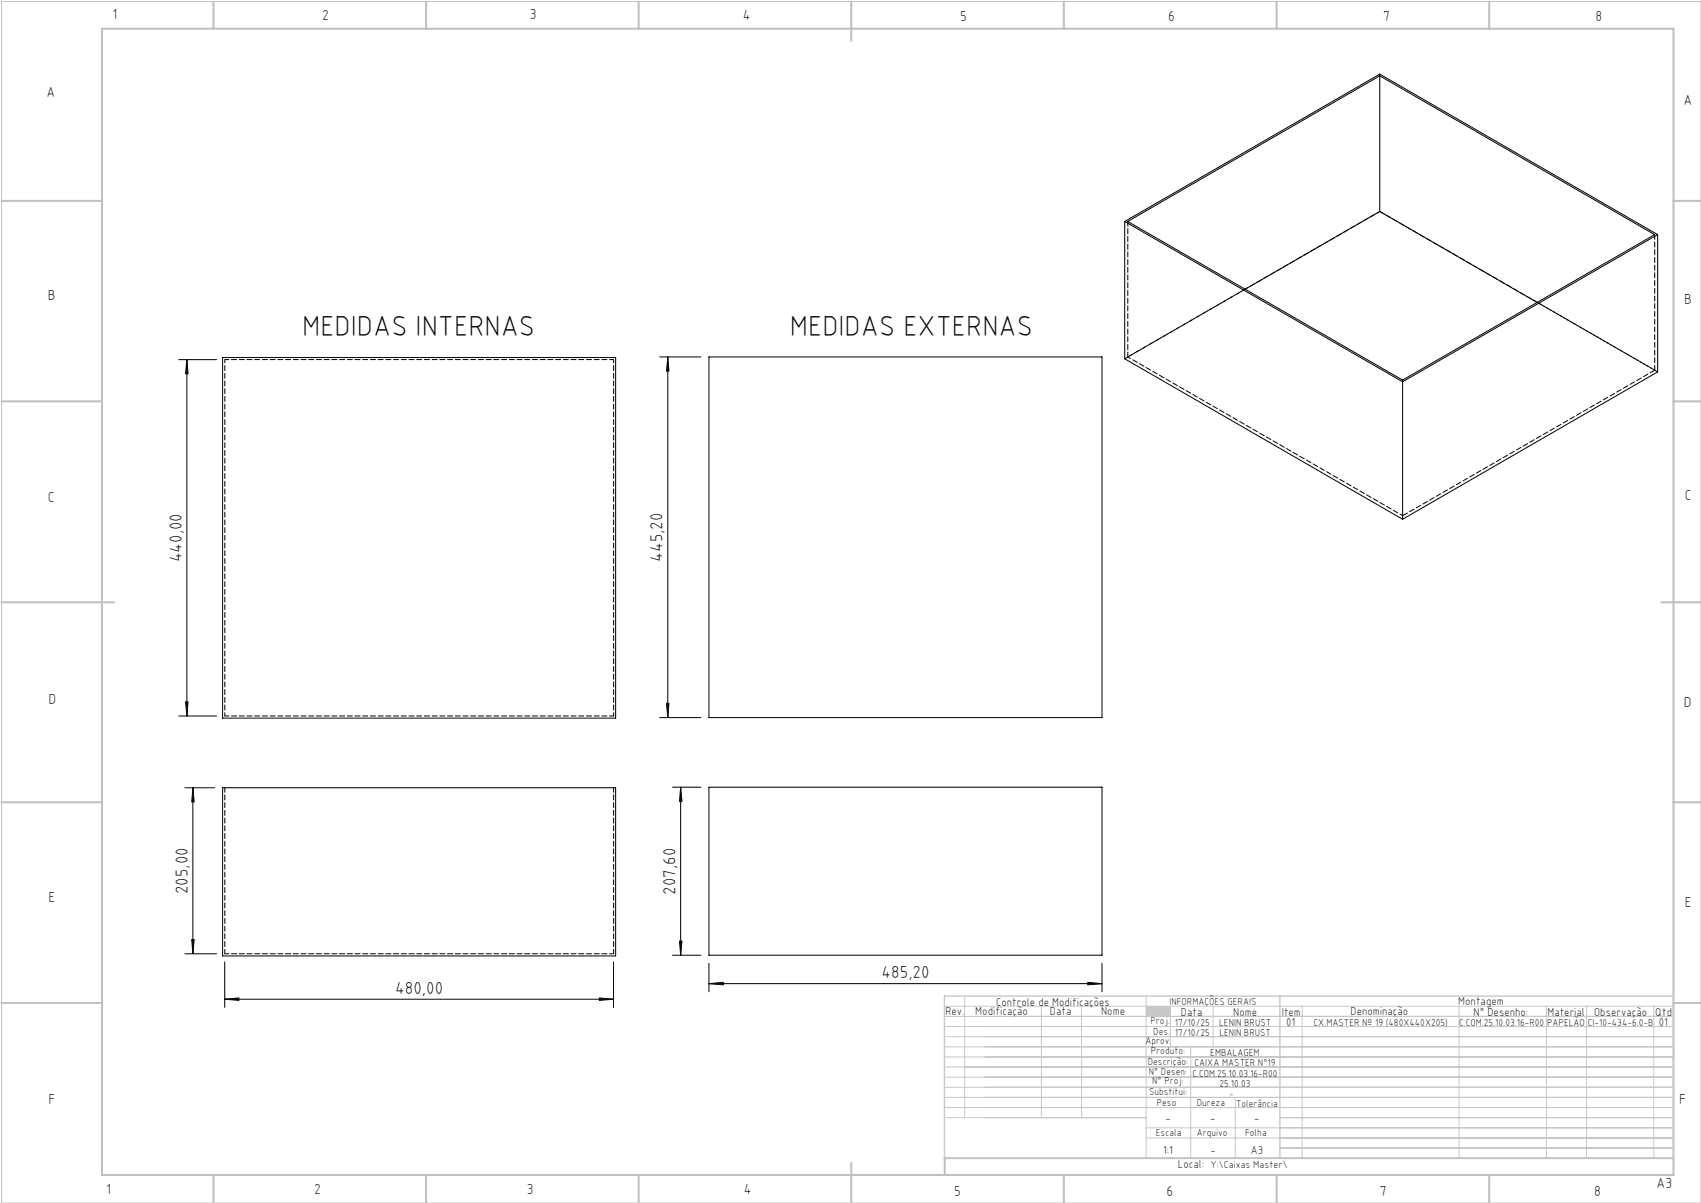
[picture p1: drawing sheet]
<svg xmlns="http://www.w3.org/2000/svg" width="420mm" height="297mm" viewBox="0 0 420 297" stroke-linecap="round" stroke-linejoin="round" font-family="sans-serif">
<path d="M.4 .4h419.6v296.6h-419.6z" fill="none" stroke="#c0c0c0" stroke-width=".25"/>
<g fill="none" stroke="#c0c0c0" stroke-width=".5">
<path d="M25.2 7.1h388v283h-388zM52.7 .4v6.7M105.2 .4v6.7M157.7 .4v6.7M210.2 .4v9.7M262.7 .4v6.7M315.2 .4v6.7M367.7 .4v6.7M.4 49.6h24.8M413.2 49.6h6.8M.4 99.1h24.8M413.2 99.1h6.8"/>
<path d="M.4 148.7h27.8M410.2 148.7h9.8M.4 198.1h24.8M413.2 198.1h6.8M.4 247.6h24.8M413.2 247.6h6.8M52.7 290.1v6.9M105.2 290.1v6.9M157.7 290.1v6.9M210.2 287.1v9.9M262.7 290.1v6.9M315.2 290.1v6.9"/>
<path d="M367.7 290.1v6.9M413.2 285.9h-179.9v4.2"/>
</g>
<g fill="none" stroke="#c3c8d2" stroke-width=".25">
<path d="M233.2 250.9h180M233.2 248.4h180M233.2 253.4h180M233.2 255.9h180M233.2 258.4h180M238.2 245.9v30M257.1 248.4v27.5M267.1 248.4v27.5M283 245.9v40M289 248.4v10M294 258.4v27.5M299.5 248.4v10"/>
<path d="M321.5 248.4v37.5M360.3 248.4v37.5M381.8 248.4v37.5M391.8 248.4v37.5M408.3 248.4v37.5M233.2 260.9h180M233.2 263.4h180M233.2 265.9h180M233.2 268.4h180M233.2 270.9h180M233.2 273.4h180M233.2 275.9h49.8"/>
<path d="M283 278.4h130.2M305 270.9v15M316 275.9h97.2M283 280.9h130.2M316 283.4h97.2"/>
</g>
<path d="M233.2 245.9h180v40h-180zM316 245.9v40" fill="none" stroke="#c3c8d2" stroke-width=".35"/>
<path d="M283 248.4h6v2.5h-6z" fill-rule="evenodd" fill="#c3c8d2"/>
<g fill="none" stroke="#000" stroke-width=".25">
<path d="M340.7 18.7v33.5M277.7 54.7v33.9l68.6 39.6M277.7 54.7l68.6 39.6M277.7 54.7l63-36.4 68.6 39.6M278.4 54.7l62.3-36 67.9 39.2-62.3 35.9zM340.7 52.2l38.9 22.5M340.7 52.2l-33.3 19.2M409.3 57.9l-63 36.4M409.3 57.9v33.9l-63 36.4M44.1 88.8h9.4M46.1 88.8l.3 3.5h-.6zM46.1 88.8v88"/>
<path d="M55 88.3h97v89h-97zM162.9 88.1h10.2M164.9 88.1v89.1M164.9 88.1l.3 3.5h-.6zM175 88.1h97.1v89.1h-97.1zM346.3 94.3v33.9M44.1 176.8h9.4M45.8 173.3h.6l-.3 3.5zM162.9 177.2h10.2M164.6 173.6h.6l-.3 3.6zM45.6 194.5h7.4M47.6 194.5v41"/>
<path d="M47.6 194.5l.3 3.5h-.6zM55 194.5h97v41.5h-97zM166.1 194.3h7M168.1 194.3l.3 3.5h-.6zM168.1 194.3v41.5M175 194.3h97.1v41.5h-97.1zM45.6 235.5h7.9M47.3 232h.6l-.3 3.5zM55.5 237.5v11.2M151.5 237.5v11.2M166.1 235.8h7M167.8 232.3h.6l-.3 3.5z"/>
<path d="M175 237.8v7.1M272.1 237.8v7.1M55.5 246.7l3.5-.3v.6zM55.5 246.7h96M148 246.4l3.5 .3-3.5 .3zM175 242.8l3.6-.3v.6zM175 242.8h97.1M268.6 242.5l3.5 .3-3.5 .3z"/>
</g>
<g fill="#000">
<path d="M45.8 173.3h.6l-.3 3.5zM46.1 88.8l.3 3.5h-.6zM164.6 173.6h.6l-.3 3.6zM164.9 88.1l.3 3.5h-.6z"/>
<path d="M47.6 194.5l.3 3.5h-.6zM47.3 232h.6l-.3 3.5zM168.1 194.3l.3 3.5h-.6zM167.8 232.3h.6l-.3 3.5z"/>
<path d="M55.5 246.7l3.5-.3v.6zM148 246.4l3.5 .3-3.5 .3zM175 242.8l3.6-.3v.6zM268.6 242.5l3.5 .3-3.5 .3z"/>
</g>
<path d="M278.5 54.6v33.5M408.6 57.9v33.5M307.5 71.4l-29 16.7M408.6 91.4l-29-16.7M409.3 91.8l-68.6-39.6M55.5 194.5v41M151.5 194.5v41" fill="none" stroke="#000" stroke-width=".25" stroke-dasharray="1.3 .6" stroke-dashoffset=".1"/>
<path d="M55.5 88.8h96M151.5 176.8h-96M55.5 235.5h96" fill="none" stroke="#000" stroke-width=".25" stroke-dasharray="1.3 .6" stroke-dashoffset=".3"/>
<path d="M340.7 52.2l-63 36.3M151.5 88.8v88M278.5 88.1l67.9 39.2M55.5 176.8v-88" fill="none" stroke="#000" stroke-width=".25" stroke-dasharray="1.3 .6" stroke-dashoffset=".5"/>
<path d="M340.7 18.3v.4M340.7 52.2h.1M346.4 93.8v.5M346.4 127.3l62.2-35.9" fill="none" stroke="#000" stroke-width=".25" stroke-dasharray="1.3 .6"/>
<g font-size="7.1">
<text x="74.6" y="82.9">MEDIDAS INTERNAS</text>
<text x="195" y="82.9">MEDIDAS EXTERNAS</text>
</g>
<g font-size="4.3">
<text x="44.9" y="138.9" transform="rotate(-90 44.9 138.9)">440,00</text>
<text x="163.6" y="138.7" transform="rotate(-90 163.6 138.7)">445,20</text>
<text x="46.4" y="220.7" transform="rotate(-90 46.4 220.7)">205,00</text>
<text x="166.8" y="220.8" transform="rotate(-90 166.8 220.8)">207,60</text>
<text x="97.6" y="245.4">480,00</text>
<text x="217.7" y="241.5">485,20</text>
</g>
<g font-size="3.6">
<text x="27.8" y="4.8">1</text>
<text x="79.5" y="4.9">2</text>
<text x="130.8" y="4.8">3</text>
<text x="183.4" y="4.9">4</text>
<text x="237.1" y="5.1">5</text>
<text x="288.4" y="5.2">6</text>
<text x="341.5" y="5.1">7</text>
<text x="394" y="5.2">8</text>
<text x="11.5" y="24">A</text>
<text x="415.7" y="25.8">A</text>
<text x="11.8" y="74.1">B</text>
<text x="415.8" y="75.1">B</text>
<text x="11.8" y="124">C</text>
<text x="416" y="123.5">C</text>
<text x="12" y="173.7">D</text>
<text x="415.8" y="174.7">D</text>
<text x="12" y="222.6">E</text>
<text x="416" y="223.9">E</text>
<text x="12" y="272.6">F</text>
<text x="414.6" y="272.6">F</text>
<text x="409" y="293.3">A3</text>
<text x="26.2" y="294.8">1</text>
<text x="77.6" y="294.8">2</text>
<text x="130.1" y="294.8">3</text>
<text x="183.7" y="294.7">4</text>
<text x="235.6" y="295.2">5</text>
<text x="288" y="295.2">6</text>
<text x="340.7" y="295.2">7</text>
<text x="393.6" y="295.2">8</text>
</g>
<g font-size="2.9">
<text x="240.8" y="250.6">Modificação</text>
<text x="259.2" y="250.6">Data</text>
<text x="271.9" y="250.6">Nome</text>
<text x="290.9" y="288.4">Local:</text>
</g>
<g font-size="2.8">
<text x="233.4" y="250.6">Rev.</text>
<text x="246" y="248.4">Controle de Modificações</text>
<text x="291.6" y="250.8">Data</text>
<text x="304.5" y="250.8">Nome</text>
<text x="316.5" y="250.9">Item</text>
<text x="333.5" y="250.5">Denominação</text>
<text x="360.1" y="248.2">Montagem</text>
<text x="363.9" y="250.8">N° Desenho:</text>
<text x="382.1" y="250.8">Material</text>
<text x="393.6" y="250.8">Observação</text>
<text x="408.7" y="250.9">Qtd</text>
<text x="317.6" y="253.3">01</text>
<text x="409.6" y="253.3">01</text>
<text x="287.7" y="276.9">-</text>
<text x="298.8" y="276.9">-</text>
<text x="309.7" y="276.9">-</text>
<text x="287.2" y="284.8">1:1</text>
<text x="298.9" y="284.8">-</text>
<text x="308.8" y="284.8">A3</text>
</g>
<g font-size="2.5">
<text x="288.7" y="248.2">INFORMAÇÕES GERAIS</text>
<text x="282.8" y="257.8">Aprov.</text>
<text x="284.1" y="252.9">Proj.</text>
<text x="284.8" y="255.4">Des.</text>
<text x="290.1" y="255.8">17/10/25</text>
<text x="290.1" y="253.3">17/10/25</text>
<text x="301" y="253.3">LENIN BRUST</text>
<text x="301.1" y="255.8">LENIN BRUST</text>
<text x="324.3" y="253.3">CX.MASTER Nº 19 (480X440X205)</text>
<text x="360.3" y="253.3">C.COM.25.10.03.16-R00</text>
<text x="382" y="253.3">PAPELÃO</text>
<text x="392" y="253.3">CI-10-434-6.0-B</text>
<text x="283.4" y="262.9">Descrição:</text>
<text x="284.2" y="260.3">Produto:</text>
<text x="294.9" y="263.3">CAIXA MASTER N°19</text>
<text x="298.8" y="260.7">EMBALAGEM</text>
<text x="283.7" y="265.4">N° Desen:</text>
<text x="284.5" y="267.7">N° Proj:</text>
<text x="294.4" y="265.9">C.COM.25.10.03.16-R00</text>
<text x="301.1" y="268.3">25.10.03</text>
<text x="283.7" y="270.4">Substitui:</text>
<text x="285.6" y="273">Peso</text>
<text x="295.5" y="273">Dureza</text>
<text x="305.2" y="273.3">Tolerância</text>
<text x="285.4" y="280.4">Escala</text>
<text x="295.5" y="280.4">Arquivo</text>
<text x="307.5" y="280.4">Folha</text>
<text x="298.9" y="288.4">Y:\Caixas Master\</text>
</g>
<text font-size="2.1" x="303.5" y="270.9">-</text>
</svg>
